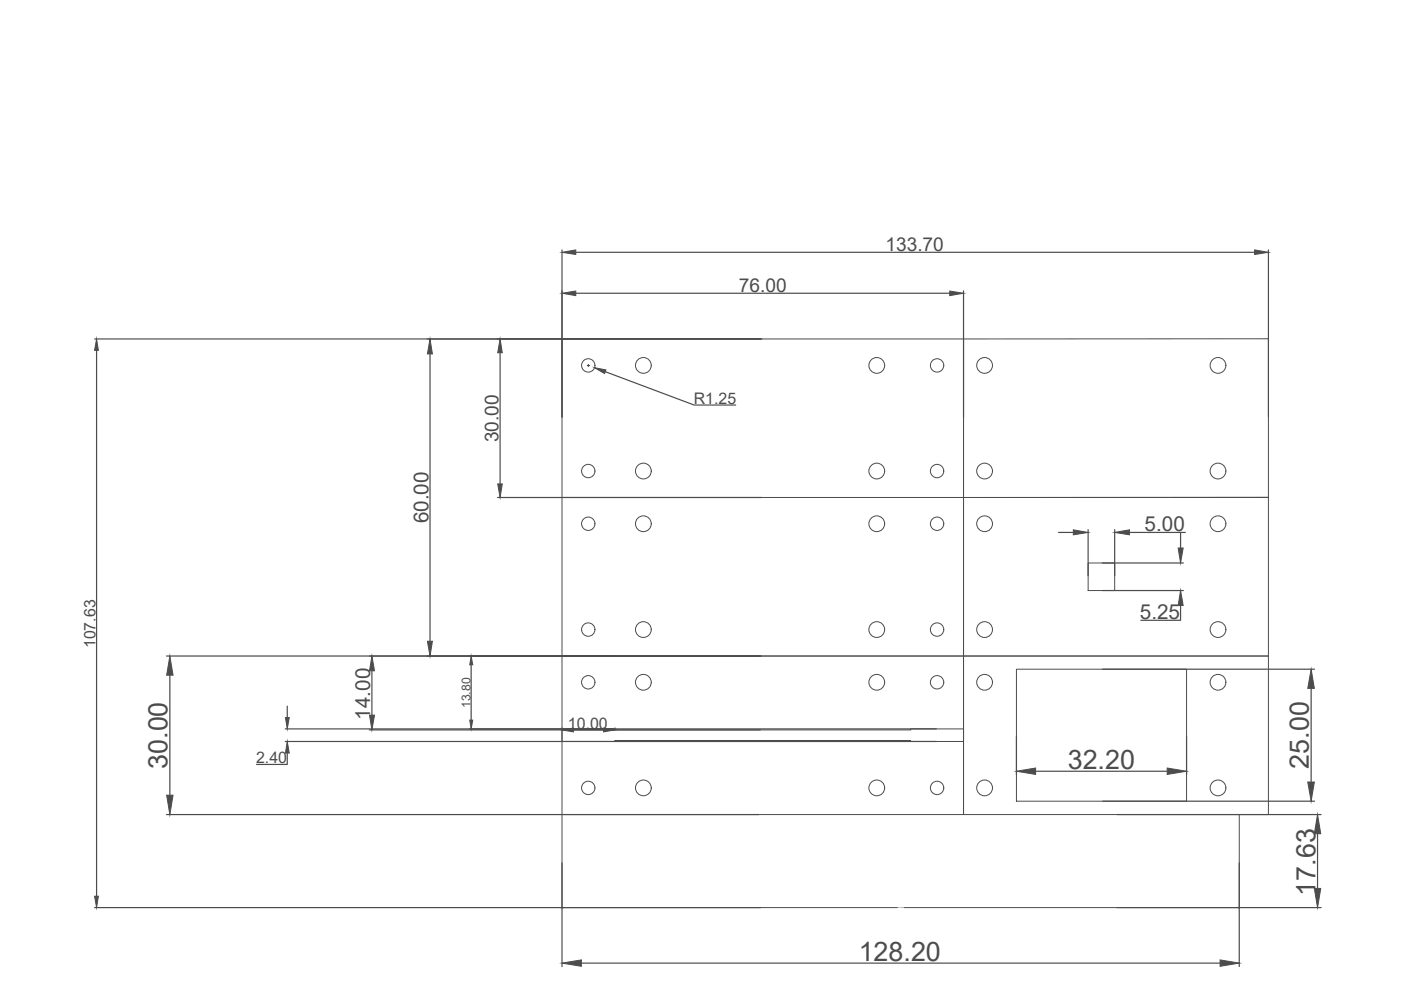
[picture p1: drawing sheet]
<svg xmlns="http://www.w3.org/2000/svg" width="297mm" height="210mm" viewBox="0 0 297 210" stroke-linecap="round" stroke-linejoin="round" font-family="sans-serif">
<!-- layer: 0 -->
<g fill="none" stroke="#4c4c4c" stroke-width=".21">
<path d="M119.2 71.9h85.1v33.6h-85.1zM204.3 71.9l64.6-.1v33.6l-64.6 .1zM119.2 105.5h85.1v33.6h-85.1zM204.3 105.5h64.6v33.6h-64.6zM230.7 119.4h5.6v5.8h-5.6zM119.2 139.1h85.1v33.6h-85.1zM204.3 139.1h64.6v33.6h-64.6zM119.2 154.5h11.2v.3h62.7v-.3h11.2v2.7h-11.2v-.2h-62.7v.2h-11.2zM215.5 141.9h36.1v28h-36.1zM119.2 172.7v19.9M262.7 172.7v19.9M119.4 192.4h70.9"/>
<path d="M191.6 192.4h70.9"/>
<circle cx="124.7" cy="77.5" r="1.42"/>
<circle cx="136.4" cy="77.5" r="1.67"/>
<circle cx="185.9" cy="77.5" r="1.67"/>
<circle cx="198.7" cy="77.5" r="1.42"/>
<circle cx="208.8" cy="77.5" r="1.67"/>
<circle cx="258.2" cy="77.5" r="1.67"/>
<circle cx="124.7" cy="99.9" r="1.42"/>
<circle cx="136.4" cy="99.9" r="1.67"/>
<circle cx="185.9" cy="99.9" r="1.67"/>
<circle cx="198.7" cy="99.9" r="1.42"/>
<circle cx="208.8" cy="99.9" r="1.67"/>
<circle cx="258.2" cy="99.9" r="1.67"/>
<circle cx="124.7" cy="111" r="1.42"/>
<circle cx="136.4" cy="111" r="1.67"/>
<circle cx="185.9" cy="111" r="1.67"/>
<circle cx="198.7" cy="111" r="1.42"/>
<circle cx="208.8" cy="111" r="1.67"/>
<circle cx="258.2" cy="111" r="1.67"/>
<circle cx="124.7" cy="133.5" r="1.42"/>
<circle cx="136.4" cy="133.5" r="1.67"/>
<circle cx="185.9" cy="133.5" r="1.67"/>
<circle cx="198.7" cy="133.5" r="1.42"/>
<circle cx="208.8" cy="133.5" r="1.67"/>
<circle cx="258.2" cy="133.5" r="1.67"/>
<circle cx="124.7" cy="144.7" r="1.42"/>
<circle cx="136.4" cy="144.7" r="1.67"/>
<circle cx="185.9" cy="144.7" r="1.67"/>
<circle cx="198.7" cy="144.7" r="1.42"/>
<circle cx="208.8" cy="144.7" r="1.67"/>
<circle cx="258.2" cy="144.7" r="1.67"/>
<circle cx="124.7" cy="167.1" r="1.42"/>
<circle cx="136.4" cy="167.1" r="1.67"/>
<circle cx="185.9" cy="167.1" r="1.67"/>
<circle cx="198.7" cy="167.1" r="1.42"/>
<circle cx="208.8" cy="167.1" r="1.67"/>
<circle cx="258.2" cy="167.1" r="1.67"/>
</g>
<g fill="#4c4c4c" stroke="#4c4c4c" stroke-width=".21">
<path d="M119.2 192.4h.2z"/>
<path d="M262.5 192.4h.2z"/>
</g>
<!-- layer: _Annotations -->
<g fill="none" stroke="#4c4c4c" stroke-width=".25">
<path d="M119.2 53v35.5M122.1 53.5h143.9M268.9 53v35.3M20.1 71.9h141.4M20.5 74.3v115.7M91.2 75v61M106 74.8v27.8M122.1 62.2h79.3M124.5 77.5h.5M124.7 77.3v.4M128.3 78.8l18.9 7.1h8.8M204.3 61.7v26.8"/>
<path d="M105.5 105.5h56M224.4 112.9h3.2M230.7 112.3v9.8M233.7 119.4h17.2M236.3 112.3v9.8M239.5 112.9h11.8M250.3 113.1v3.1M35.3 139.1h126.1M233.7 125.2h17.2M250.3 128.4v3.1h-8.4M36 143.2v25.4M60.5 154.5h138"/>
<path d="M60.5 157.2h138M60.9 159.7v2.4h-6.5M60.9 149.7v2.4M78.3 154.8h82.9M78.9 142.2v9.4M99.9 141v11.7M119.2 154.3v.3M130.4 154.3v.3M215.5 156.2v8.1M233.8 141.9h44.9M251.6 156.2v8.1M278 146v19.8"/>
<path d="M35.3 172.7h125.6M219.6 163.5h27.9M233.8 169.9h44.9M236.8 172.7h43.3M279.3 176.8v11.6M20.1 192.4h141.1M119.2 183v22M236.8 192.4h43.3M262.7 183v22M123.3 204.2h135.4"/>
</g>
<g fill="#4c4c4c" stroke="#4c4c4c" stroke-width=".21">
<path d="M119.2 62.2l2.9-.5v1z"/>
<path d="M201.4 61.7l2.9 .5-2.9 .5z"/>
<path d="M119.2 53.5l2.9-.5v1z"/>
<path d="M266 53l2.9 .5-2.9 .5z"/>
<path d="M106 71.9l.5 2.9h-1z"/>
<path d="M105.5 102.6h1l-.5 2.9z"/>
<path d="M126.1 78l2.4 .4-.3 .8z"/>
<path d="M91.2 71.9l.5 3.1h-1.1z"/>
<path d="M90.6 136h1.1l-.5 3.1z"/>
<path d="M78.9 139.1l.5 3.1h-1.1z"/>
<path d="M78.3 151.6h1.1l-.5 3.2z"/>
<path d="M36 139.1l.7 4.1h-1.4z"/>
<path d="M35.3 168.6h1.4l-.7 4.1z"/>
<path d="M99.9 139.1l.3 1.9h-.6z"/>
<path d="M99.6 152.7h.6l-.3 1.8z"/>
<path d="M60.5 152.1h.8l-.4 2.4z"/>
<path d="M60.9 157.2l.4 2.5h-.8z"/>
<path d="M20.5 71.9l.4 2.4h-.8z"/>
<path d="M20.1 190h.8l-.4 2.4z"/>
<path d="M128 154.4l2.4 .4-2.4 .4z"/>
<path d="M119.2 154.8l2.4-.4v.8z"/>
<path d="M227.6 112.3l3.1 .6-3.1 .5z"/>
<path d="M236.3 112.9l3.2-.6v1.1z"/>
<path d="M249.8 116.2h1.1l-.6 3.2z"/>
<path d="M250.3 125.2l.6 3.2h-1.1z"/>
<path d="M215.5 163.5l4.1-.7v1.4z"/>
<path d="M247.5 162.8l4.1 .7-4.1 .7z"/>
<path d="M278 141.9l.7 4.1h-1.4z"/>
<path d="M277.3 165.8h1.4l-.7 4.1z"/>
<path d="M119.2 204.2l4.1-.7v1.4z"/>
<path d="M258.7 203.5l4 .7-4 .7z"/>
<path d="M279.3 172.7l.7 4.1h-1.3z"/>
<path d="M278.7 188.4h1.3l-.7 4z"/>
</g>
<g font-size="5.7" fill="#4c4c4c">
<text x="35.5" y="163" transform="rotate(-90 35.5 163)">30.00</text>
<text x="226.4" y="163.1">32.20</text>
<text x="277.5" y="163" transform="rotate(-90 277.5 163)">25.00</text>
<text x="278.9" y="189.9" transform="rotate(-90 278.9 189.9)">17.63</text>
<text x="182.1" y="203.8">128.20</text>
</g>
<g font-size="4.4" fill="#4c4c4c">
<text x="90.8" y="110.9" transform="rotate(-90 90.8 110.9)">60.00</text>
<text x="242.7" y="112.6">5.00</text>
<text x="241.7" y="131.2">5.25</text>
<text x="78.5" y="152.6" transform="rotate(-90 78.5 152.6)">14.00</text>
</g>
<g font-size="4.1" fill="#4c4c4c">
<text x="187.7" y="53.2">133.70</text>
<text x="156.7" y="61.9">76.00</text>
<text x="105.7" y="93.8" transform="rotate(-90 105.7 93.8)">30.00</text>
</g>
<g font-size="3.4" fill="#4c4c4c">
<text x="147.1" y="85.6">R1.25</text>
<text x="20.2" y="137.4" transform="rotate(-90 20.2 137.4)">107.63</text>
<text x="120.4" y="154.5">10.00</text>
<text x="54.3" y="161.8">2.40</text>
</g>
<text font-size="2.6" fill="#4c4c4c" x="99.7" y="150.1" transform="rotate(-90 99.7 150.1)">13.80</text>
<text font-size=".3" fill="#4c4c4c" x="190.4" y="192.5">128.2000</text>
</svg>
